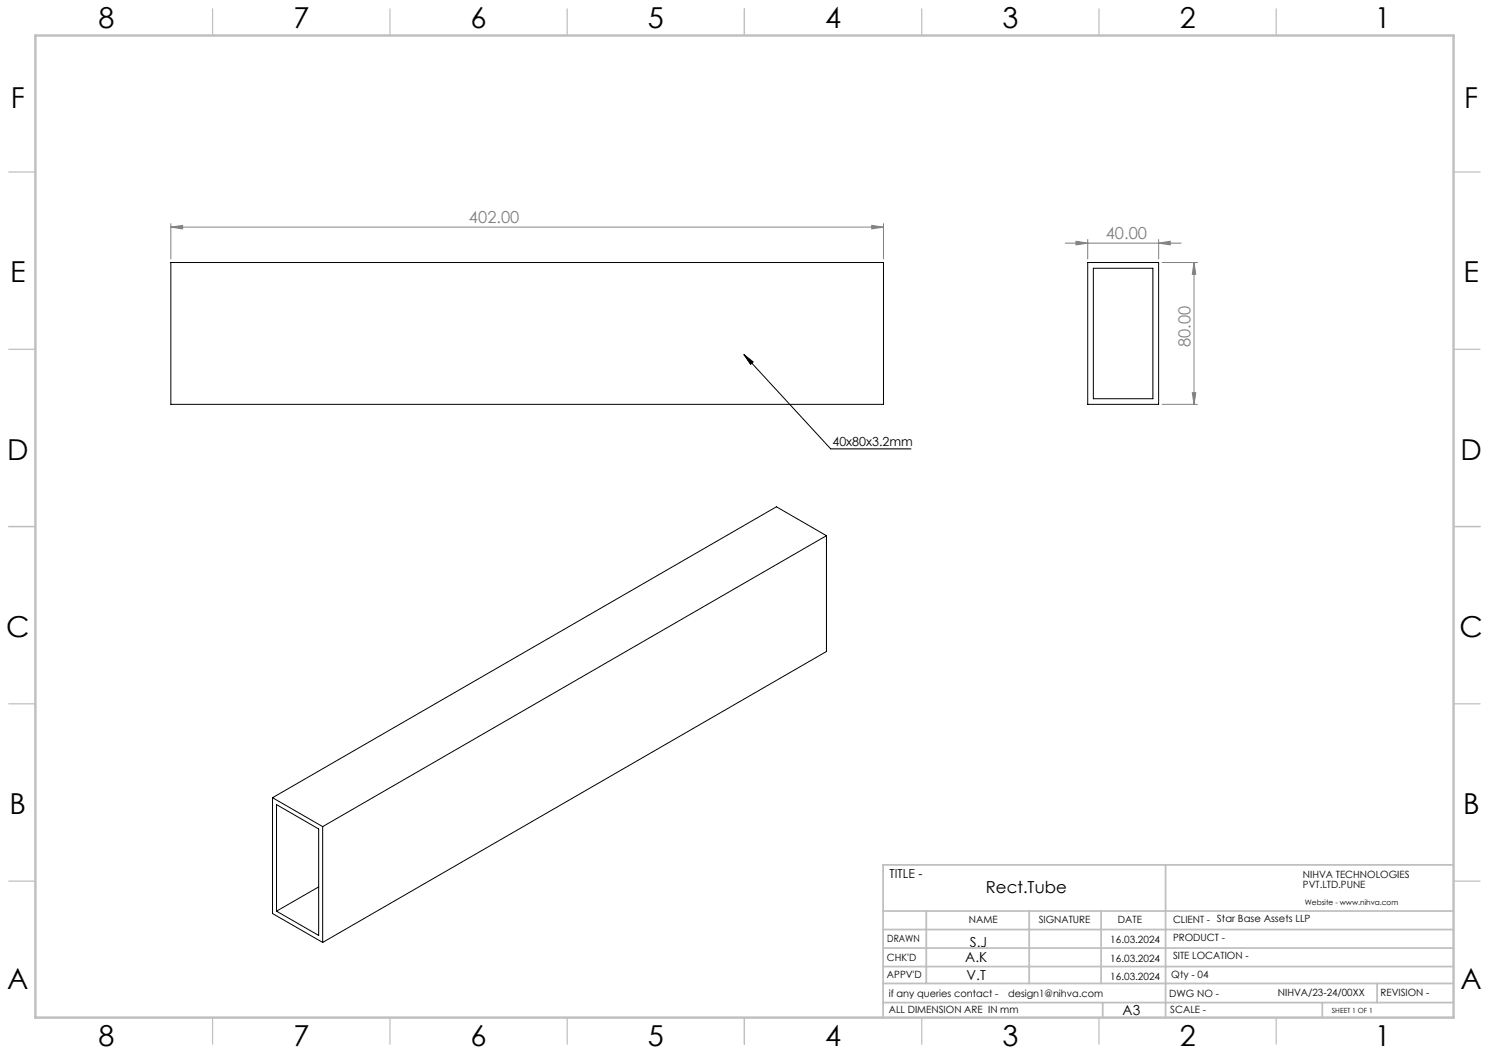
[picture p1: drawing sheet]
<svg xmlns="http://www.w3.org/2000/svg" width="420mm" height="297mm" viewBox="0 0 420 297" stroke-linecap="round" stroke-linejoin="round" font-family="sans-serif">
<path d="M209.8 100l2.6 2.1-.7 .7zM209.8 100l24.5 26.6h22.7" fill="none" stroke="#000" stroke-width=".28"/>
<g fill="none" stroke="#808080" stroke-width=".28">
<path d="M48.2 64.1l3.3-.5v1zM48.2 63.1v10M48.2 64.1h201M245.9 63.6l3.3 .5-3.3 .5zM249.2 63.1v10M300.5 68.6h32.7M303.5 68l3.3 .6-3.3 .5zM306.8 67.6v5.5M326.8 68.6l3.3-.6v1.1zM326.8 67.6v5.5M327.8 74h10M336.8 74l.5 3.4h-1z"/>
<path d="M336.8 74v40M327.8 114h10M336.3 110.8h1l-.5 3.2z"/>
</g>
<g fill="none" stroke="#c0c0c0" stroke-width=".35">
<path d="M60 2.5v7.5M110 2.5v7.5M160 2.5v7.5M210 2.5v7.5M260 2.5v7.5M310 2.5v7.5M360 2.5v7.5M2.5 48.5h7.5M410 48.5h7.5M2.5 98.5h7.5M410 98.5h7.5M2.5 148.5h7.5"/>
<path d="M410 148.5h7.5M2.5 198.5h7.5M410 198.5h7.5M2.5 248.5h7.5M410 248.5h7.5M60 287v7.5M110 287v7.5M160 287v7.5M210 287v7.5M260 287v7.5M310 287v7.5M360 287v7.5"/>
</g>
<g fill="none" stroke="#c0c0c0" stroke-width=".5">
<path d="M249.1 257h160.9M261.3 257v20.4M290.3 257v20.4M310.6 257v20.4M328.8 243.9v43.1M410 243.9h-160.9v43.1M249.1 272.6h160.9M249.1 267.4h160.9M249.1 262.2h160.9M249.1 277.4h160.9M388.4 277.4v5.4M249.1 282.8h160.9"/>
<path d="M311 282.8v4.2M373 282.8v4.2"/>
</g>
<path d="M10 10h400v277h-400z" fill="none" stroke="#c0c0c0" stroke-width=".7"/>
<path d="M209.8 100l2.6 2.1-.7 .7z" fill="#000"/>
<g fill="#808080">
<path d="M245.9 63.6l3.3 .5-3.3 .5zM48.2 64.1l3.3-.5v1zM326.8 68.6l3.3-.6v1.1zM303.5 68l3.3 .6-3.3 .5z"/>
<path d="M336.3 110.8h1l-.5 3.2zM336.8 74l.5 3.4h-1z"/>
</g>
<path d="M48.2 74h201v40h-201zM306.8 74h20v40h-20zM308.4 75.7h16.8v36.8h-16.8zM233.1 151.1l-142.1 82M233.1 151.1l-14.1-8.2-142.1 82.1M233.1 151.1v32.7l-142.1 82M76.9 225v32.7l14.1 8.1M76.9 225l14.1 8.1M78 226.9l11.9 6.9v30l-11.9-6.8zM91 233.1v32.7M89.9 250.2l-11.9 6.8" fill="none" stroke="#000" stroke-width=".28"/>
<g font-size="8.1">
<text x="27.8" y="8">8</text>
<text x="82.8" y="8">7</text>
<text x="132.8" y="8">6</text>
<text x="182.8" y="8">5</text>
<text x="232.8" y="8">4</text>
<text x="282.8" y="8">3</text>
<text x="332.8" y="8">2</text>
<text x="387.8" y="8">1</text>
<text x="3" y="30.4">F</text>
<text x="413" y="30.4">F</text>
<text x="2.8" y="79.6">E</text>
<text x="412.8" y="79.6">E</text>
<text x="2" y="129.6">D</text>
<text x="412" y="129.6">D</text>
<text x="1.7" y="179.6">C</text>
<text x="411.7" y="179.6">C</text>
<text x="2.7" y="229.6">B</text>
<text x="412.7" y="229.6">B</text>
<text x="2" y="278.9">A</text>
<text x="412" y="278.9">A</text>
<text x="27.8" y="295">8</text>
<text x="82.8" y="295">7</text>
<text x="132.8" y="295">6</text>
<text x="182.8" y="295">5</text>
<text x="232.8" y="295">4</text>
<text x="282.8" y="295">3</text>
<text x="332.8" y="295">2</text>
<text x="387.8" y="295">1</text>
</g>
<g font-size="4.7" fill="#808080">
<text x="132.3" y="63">402.00</text>
<text x="311.9" y="67.5">40.00</text>
<text x="335.8" y="98" transform="rotate(-90 335.8 98)">80.00</text>
</g>
<text font-size="4.7" x="278.1" y="251.8">Rect.Tube</text>
<g font-size="3.9">
<text x="273.6" y="267.1">S.J</text>
<text x="272.2" y="271.4">A.K</text>
<text x="272.6" y="276.4">V.T</text>
<text x="316.7" y="286.4">A3</text>
</g>
<g font-size="3.5">
<text x="234.8" y="125.8">40x80x3.2mm</text>
<text x="250.9" y="247.7">TITLE -</text>
</g>
<g font-size="2.8">
<text x="367.5" y="247.7">NIHVA TECHNOLOGIES</text>
<text x="367.5" y="250.5">PVT.LTD.PUNE</text>
<text x="273.3" y="260.4">NAME</text>
<text x="293" y="260.4">SIGNATURE</text>
<text x="315.3" y="260.5">DATE</text>
<text x="330.9" y="260.5">CLIENT - Star Base Assets LLP</text>
<text x="250.3" y="265.7">DRAWN</text>
<text x="313.2" y="266">16.03.2024</text>
<text x="330.9" y="265.5">PRODUCT -</text>
<text x="250.2" y="271.1">CHK'D</text>
<text x="250.2" y="275.8">APPV'D</text>
<text x="313.2" y="271.4">16.03.2024</text>
<text x="330.4" y="276">Qty - 04</text>
<text x="330.9" y="270.6">SITE LOCATION -</text>
<text x="250.7" y="281.1">if any queries contact -</text>
<text x="284.3" y="281.1">design1@nihva.com</text>
<text x="313.2" y="276.4">16.03.2024</text>
<text x="329.8" y="281.3">DWG NO -</text>
<text x="360.4" y="281.1">NIHVA/23-24/00XX</text>
<text x="389.4" y="281.1">REVISION -</text>
<text x="250.7" y="285.6">ALL DIMENSION ARE IN mm</text>
<text x="330.1" y="285.7">SCALE -</text>
</g>
<text font-size="2.1" x="368.1" y="255.1">Website - www.nihva.com</text>
<text font-size="2" x="375.7" y="285.6">SHEET 1 OF 1</text>
</svg>
